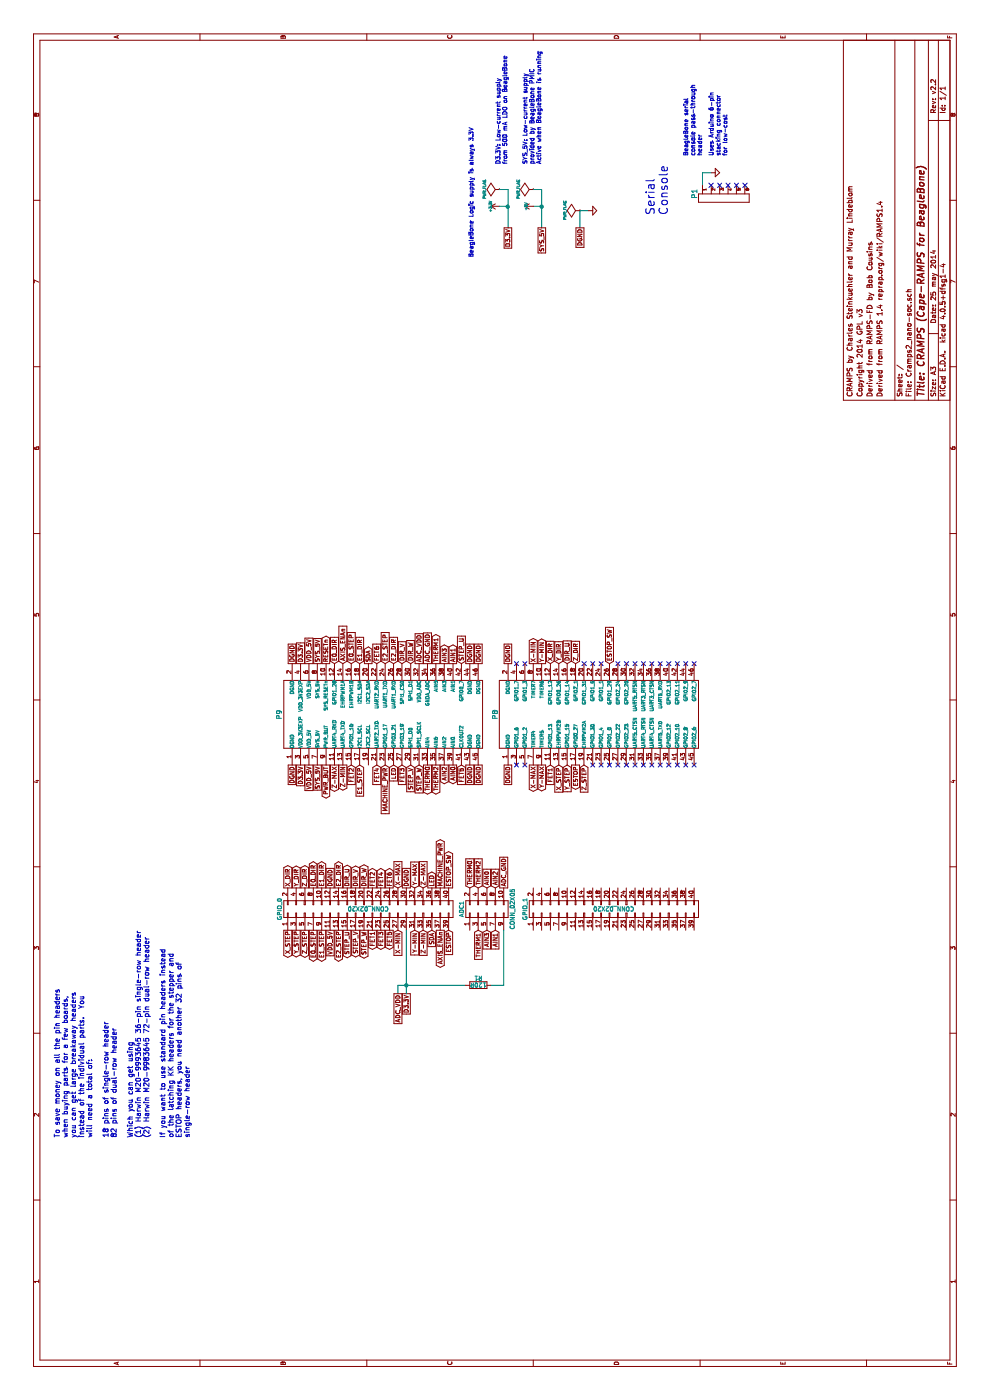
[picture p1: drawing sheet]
EESchema Schematic File Version 2
LIBS:power
LIBS:device
LIBS:transistors
LIBS:conn
LIBS:linear
LIBS:regul
LIBS:74xx
LIBS:cmos4000
LIBS:adc-dac
LIBS:memory
LIBS:xilinx
LIBS:microcontrollers
LIBS:dsp
LIBS:microchip
LIBS:analog_switches
LIBS:motorola
LIBS:texas
LIBS:intel
LIBS:audio
LIBS:interface
LIBS:digital-audio
LIBS:philips
LIBS:display
LIBS:cypress
LIBS:siliconi
LIBS:opto
LIBS:atmel
LIBS:contrib
LIBS:valves
LIBS:Cramps2_nano-soc-cache
EELAYER 25 0
EELAYER END
$Descr A3 16535 11693
encoding utf-8
Sheet 1 1
Title "CRAMPS (Cape-RAMPS for BeagleBone)"
Date "25 may 2014"
Rev "v2.2"
Comp ""
Comment1 "Derived from RAMPS 1.4 reprap.org/wiki/RAMPS1.4"
Comment2 "Derived from RAMPS-FD by Bob Cousins"
Comment3 "Copyright 2014 GPL v3"
Comment4 "CRAMPS by Charles Steinkuehler and Murray Lindeblom"
$EndDescr
Text GLabel 8700 5250 2    50   Output ~ 0
AIN3
Text GLabel 7500 5250 0    50   Output ~ 0
AIN2
Text GLabel 8700 4550 2    50   Input ~ 0
E2_STEP
Text GLabel 8700 4650 2    50   Input ~ 0
E2_DIR
Text GLabel 8700 5350 2    50   Output ~ 0
AIN1
Text GLabel 8700 4850 2    50   Input ~ 0
DIR_W
Text GLabel 7500 5350 0    50   Output ~ 0
AIN0
Text GLabel 7500 4050 0    50   Output ~ 0
Z-MIN
Text GLabel 7500 3950 0    50   Output ~ 0
Z-MAX
Text GLabel 7500 6400 0    50   Output ~ 0
Y-MAX
Text GLabel 8700 6400 2    50   Output ~ 0
Y-MIN
Text GLabel 8700 6300 2    50   Output ~ 0
X-MIN
Text GLabel 7500 6300 0    50   Output ~ 0
X-MAX
Text GLabel 7500 6900 0    50   Input ~ 0
Z_STEP
Text GLabel 8700 6800 2    50   Input ~ 0
Z_DIR
Text GLabel 7500 4250 0    50   Input ~ 0
E1_STEP
Text GLabel 8700 4050 2    50   Input ~ 0
AXIS_ENAn
Text GLabel 8700 4250 2    50   Input ~ 0
E1_DIR
Text GLabel 8700 3950 2    50   Input ~ 0
E0_DIR
Text GLabel 8700 4150 2    50   Input ~ 0
E0_STEP
Text GLabel 7500 5150 0    50   Output ~ 0
THERM2
Text GLabel 8700 5150 2    50   Output ~ 0
THERM1
Text GLabel 7500 5050 0    50   Output ~ 0
THERM0
Text GLabel 8700 6600 2    50   Input ~ 0
Y_DIR
Text GLabel 7500 6700 0    50   Input ~ 0
Y_STEP
Text GLabel 8700 6500 2    50   Input ~ 0
X_DIR
Text GLabel 7500 6600 0    50   Input ~ 0
X_STEP
Text GLabel 7500 4650 0    50   Input ~ 0
LED
Text GLabel 7500 6800 0    50   Output ~ 0
ESTOP
Text GLabel 8700 7200 2    50   Input ~ 0
ESTOP_SW
Text GLabel 8700 5450 2    50   Input ~ 0
STEP_U
Text GLabel 7500 4550 0    50   Input ~ 0
MACHINE_PWR
Text GLabel 8700 3750 2    50   UnSpc ~ 0
SYS_5V
Text GLabel 7500 3750 0    50   UnSpc ~ 0
SYS_5V
Text GLabel 8700 3650 2    50   UnSpc ~ 0
VDD_5V
Text GLabel 7500 3650 0    50   UnSpc ~ 0
VDD_5V
Text GLabel 8700 3550 2    50   UnSpc ~ 0
D3.3V
Text GLabel 7500 3550 0    50   UnSpc ~ 0
D3.3V
Text GLabel 8700 3850 2    50   Output ~ 0
RESETn
Text GLabel 7500 3850 0    50   Output ~ 0
PWR_BUT
Text GLabel 7500 4450 0    50   Input ~ 0
FET4
Text GLabel 7500 4750 0    50   Input ~ 0
FET3
Text GLabel 7500 4150 0    50   Input ~ 0
FET2
Text GLabel 7500 6500 0    50   Input ~ 0
FET1
Text GLabel 7500 5450 0    50   Input ~ 0
FET5
Text GLabel 8700 4450 2    50   Input ~ 0
FET6
Text GLabel 8700 4950 2    50   UnSpc ~ 0
ADC_VDD
Text GLabel 8700 5050 2    50   UnSpc ~ 0
ADC_GND
Text Notes 14700 8300 0    50   ~ 0
BeagleBone serial\nconsole pass-through\nheader
Text GLabel 8700 3450 2    50   UnSpc ~ 0
DGND
Text GLabel 8700 5550 2    50   UnSpc ~ 0
DGND
Text GLabel 8700 5650 2    50   UnSpc ~ 0
DGND
Text GLabel 7500 3450 0    50   UnSpc ~ 0
DGND
Text GLabel 7500 5550 0    50   UnSpc ~ 0
DGND
Text GLabel 7500 5650 0    50   UnSpc ~ 0
DGND
Text GLabel 7500 6000 0    50   UnSpc ~ 0
DGND
Text GLabel 8700 6000 2    50   UnSpc ~ 0
DGND
$Comp
L PWR_FLAG #FLG1
U 1 1
P 14050 6850
F 0 "#FLG1" H 14050 6945 30  0001 C CNN
F 1 "PWR_FLAG" H 14050 7030 30  0000 C CNN
F 2 "" H 14050 6850 60  0001 C CNN
F 3 "" H 14050 6850 60  0001 C CNN
	1    14050 6850
	1    0    0    -1  
$EndComp
$Comp
L GND #PWR1
U 1 1
P 14050 6950
F 0 "#PWR1" H 14050 6950 30  0001 C CNN
F 1 "GND" H 14050 6880 30  0001 C CNN
F 2 "" H 14050 6950 60  0001 C CNN
F 3 "" H 14050 6950 60  0001 C CNN
	1    14050 6950
	1    0    0    -1  
$EndComp
Text GLabel 13850 6850 0    50   UnSpc ~ 0
DGND
NoConn ~ 7500 6100
NoConn ~ 7500 6200
NoConn ~ 7500 7000
NoConn ~ 8700 6100
NoConn ~ 8700 6200
NoConn ~ 8700 7300
NoConn ~ 8700 7400
NoConn ~ 8700 7500
NoConn ~ 8700 7600
NoConn ~ 8700 7700
NoConn ~ 8700 7800
NoConn ~ 8700 7900
NoConn ~ 8700 8000
NoConn ~ 8700 8100
NoConn ~ 8700 8200
NoConn ~ 7500 7300
NoConn ~ 7500 7400
NoConn ~ 7500 7500
NoConn ~ 7500 7600
NoConn ~ 7500 7700
NoConn ~ 7500 7800
NoConn ~ 7500 7900
NoConn ~ 7500 8000
NoConn ~ 7500 8100
NoConn ~ 7500 8200
NoConn ~ 8700 6900
Text Notes 3100 2250 0    60   ~ 0
To save money on all the pin headers\nwhen buying parts for a few boards,\nyou can get large breakaway headers\ninstead of the individual parts.  You\nwill need a total of:\n\n18 pins of single-row header\n82 pins of dual-row header\n\nWhich you can get using\n(1) Harwin M20-9993645 36-pin single-row header\n(2) Harwin M20-9983645 72-pin dual-row header\n\nIf you want to use standard pin headers instead\nof the latching KK headers for the stepper and\nESTOP headers, you need another 32 pins of\nsingle-row header
Text GLabel 8700 4750 2    50   Input ~ 0
DIR_V
NoConn ~ 8700 7000
NoConn ~ 8700 7100
NoConn ~ 7500 7100
NoConn ~ 7500 7200
Wire Wire Line
	13850 6850 14050 6850
Wire Wire Line
	14050 6850 14050 6950
$Comp
L BB_EXP_CONN_P8 P8
U 1 1
P 8100 7100
F 0 "P8" H 8095 8355 60  0000 C CNN
F 1 "BB_EXP_CONN" H 8100 5885 60  0001 C CNN
F 2 "P8P9_PinHeader" H 7750 5900 60  0001 C CNN
F 3 "" H 7750 5900 60  0000 C CNN
F 4 "Major League" H 8100 7100 60  0001 C CNN "Mfg"
F 5 "TSHC-123-D-06-240-GT-LF" H 8100 7100 60  0001 C CNN "PartNo"
	1    8100 7100
	1    0    0    -1  
$EndComp
$Comp
L BB_EXP_CONN_P9 P9
U 1 1
P 8100 4550
F 0 "P9" H 8095 5805 60  0000 C CNN
F 1 "BB_EXP_CONN" H 8100 3330 60  0001 C CNN
F 2 "P8P9_PinHeader" H 7750 3350 60  0001 C CNN
F 3 "" H 7750 3350 60  0000 C CNN
F 4 "Major League" H 8100 1750 60  0001 C CNN "Mfg"
F 5 "TSHC-123-D-06-240-GT-LF" H 8100 1750 60  0001 C CNN "PartNo"
	1    8100 4550
	1    0    0    -1  
$EndComp
$Comp
L HEADER_6 P1
U 1 1
P 14250 8550
F 0 "P1" H 14250 8900 60  0000 C CNN
F 1 "SOCKET_6_LONG" H 14250 8200 60  0001 C CNN
F 2 "pin_strip_6" H 14250 8550 60  0001 C CNN
F 3 "" H 14250 8550 60  0000 C CNN
F 4 "Sparkfun" H 14250 8550 60  0001 C CNN "Mfg"
F 5 "PRT-09280" H 14250 8550 60  0001 C CNN "PartNo"
	1    14250 8550
	-1   0    0    -1  
$EndComp
Wire Wire Line
	13850 6000 14300 6000
Wire Wire Line
	13850 6400 14300 6400
Text GLabel 13850 6000 0    50   UnSpc ~ 0
D3.3V
Text Notes 13500 5600 0    50   ~ 0
BeagleBone Logic supply is always 3.3V
$Comp
L PWR_FLAG #FLG2
U 1 1
P 14300 5900
F 0 "#FLG2" H 14300 5995 30  0001 C CNN
F 1 "PWR_FLAG" H 14300 6080 30  0000 C CNN
F 2 "" H 14300 5900 60  0001 C CNN
F 3 "" H 14300 5900 60  0001 C CNN
	1    14300 5900
	1    0    0    -1  
$EndComp
Wire Wire Line
	14100 6400 14100 6300
$Comp
L +5V #PWR3
U 1 1
P 14100 6300
F 0 "#PWR3" H 14100 6390 20  0001 C CNN
F 1 "+5V" H 14100 6390 30  0000 C CNN
F 2 "" H 14100 6300 60  0001 C CNN
F 3 "" H 14100 6300 60  0001 C CNN
	1    14100 6300
	1    0    0    -1  
$EndComp
$Comp
L PWR_FLAG #FLG3
U 1 1
P 14300 6300
F 0 "#FLG3" H 14300 6395 30  0001 C CNN
F 1 "PWR_FLAG" H 14300 6480 30  0000 C CNN
F 2 "" H 14300 6300 60  0001 C CNN
F 3 "" H 14300 6300 60  0001 C CNN
	1    14300 6300
	1    0    0    -1  
$EndComp
Wire Wire Line
	14300 6400 14300 6300
Connection ~ 14100 6400
Text GLabel 13850 6400 0    50   UnSpc ~ 0
SYS_5V
Text Notes 14600 6400 0    50   ~ 0
SYS_5V: Low-current supply\nprovided by BeagleBone PMIC\nActive when BeagleBone is running
$Comp
L +3.3V #PWR2
U 1 1
P 14100 5900
F 0 "#PWR2" H 14100 5860 30  0001 C CNN
F 1 "+3.3V" H 14100 6010 30  0000 C CNN
F 2 "" H 14100 5900 60  0001 C CNN
F 3 "" H 14100 5900 60  0001 C CNN
	1    14100 5900
	1    0    0    -1  
$EndComp
Wire Wire Line
	14100 5900 14100 6000
Connection ~ 14100 6000
Wire Wire Line
	14300 6000 14300 5900
NoConn ~ 14350 8400
NoConn ~ 14350 8500
NoConn ~ 14350 8600
NoConn ~ 14350 8700
NoConn ~ 14350 8800
$Comp
L GND #PWR4
U 1 1
P 14500 8400
F 0 "#PWR4" H 14500 8400 30  0001 C CNN
F 1 "GND" H 14500 8330 30  0001 C CNN
F 2 "" H 14500 8400 60  0001 C CNN
F 3 "" H 14500 8400 60  0001 C CNN
	1    14500 8400
	1    0    0    -1  
$EndComp
Wire Wire Line
	14350 8300 14500 8300
Wire Wire Line
	14500 8300 14500 8400
Text Notes 14600 6000 0    50   ~ 0
D3.3V: Low-current supply\nfrom 500 mA LDO on BeagleBone
Text GLabel 8700 6700 2    50   Input ~ 0
DIR_U
Text Notes 14000 7900 0    100  ~ 0
Serial\nConsole
Text Notes 14700 8600 0    50   ~ 0
Uses Arduino 6-pin\nstacking connector\nfor low-cost
$Comp
L CONN_02X20 GPIO_0
U 1 1
P 5800 4350
F 0 "GPIO_0" H 5800 5400 50  0000 C CNN
F 1 "CONN_02X20" V 5800 4350 50  0000 C CNN
F 2 "" H 5800 3400 50  0000 C CNN
F 3 "" H 5800 3400 50  0000 C CNN
	1    5800 4350
	1    0    0    -1  
$EndComp
Text GLabel 4800 4800 0    50   UnSpc ~ 0
D3.3V
Text GLabel 6050 4800 2    50   UnSpc ~ 0
DGND
Text GLabel 5550 3500 0    50   Output ~ 0
Y_STEP
Text GLabel 5550 3400 0    50   Output ~ 0
X_STEP
Text GLabel 6050 3500 2    50   Output ~ 0
Y_DIR
Text GLabel 6050 3400 2    50   Output ~ 0
X_DIR
Text GLabel 5550 3600 0    50   Output ~ 0
Z_STEP
Text GLabel 6050 3600 2    50   Output ~ 0
Z_DIR
Text GLabel 5550 3700 0    50   Output ~ 0
E0_STEP
Text GLabel 6050 3700 2    50   Output ~ 0
E0_DIR
Text GLabel 6050 3800 2    50   Output ~ 0
E1_DIR
Text GLabel 5550 3800 0    50   Output ~ 0
E1_STEP
Text GLabel 5550 4000 0    50   Output ~ 0
E2_STEP
Text GLabel 6050 4000 2    50   Output ~ 0
E2_DIR
Text GLabel 5550 3900 0    50   UnSpc ~ 0
VDD_5V
Text GLabel 6050 4300 2    50   Output ~ 0
DIR_W
Text GLabel 6050 4200 2    50   Output ~ 0
DIR_V
Text GLabel 5550 4100 0    50   Output ~ 0
STEP_U
Text GLabel 6050 4100 2    50   Output ~ 0
DIR_U
Text GLabel 7500 4850 0    50   Input ~ 0
STEP_V
Text GLabel 7500 4950 0    50   Input ~ 0
STEP_W
Text GLabel 5550 4200 0    50   Output ~ 0
STEP_V
Text GLabel 5550 4300 0    50   Output ~ 0
STEP_W
Text GLabel 4800 4700 0    50   UnSpc ~ 0
ADC_VDD
Text GLabel 6050 5950 2    50   UnSpc ~ 0
ADC_GND
$Comp
L CONN_02X20 GPIO_1
U 1 1
P 5800 7250
F 0 "GPIO_1" H 5800 8300 50  0000 C CNN
F 1 "CONN_02X20" V 5800 7250 50  0000 C CNN
F 2 "" H 5800 6300 50  0000 C CNN
F 3 "" H 5800 6300 50  0000 C CNN
	1    5800 7250
	1    0    0    -1  
$EndComp
Text GLabel 5550 4400 0    50   Output ~ 0
FET1
Text GLabel 6050 4400 2    50   Output ~ 0
FET2
Text GLabel 5550 4500 0    50   Output ~ 0
FET3
Text GLabel 5550 4600 0    50   Output ~ 0
FET5
Text GLabel 6050 4500 2    50   Output ~ 0
FET4
Text GLabel 6050 4600 2    50   Output ~ 0
FET6
Text GLabel 5550 5200 0    50   Output ~ 0
AXIS_ENAn
Text GLabel 6050 5200 2    50   Output ~ 0
MACHINE_PWR
Text GLabel 6050 5100 2    50   Output ~ 0
LED
Text GLabel 5550 4700 0    50   Input ~ 0
X-MIN
Text GLabel 6050 4700 2    50   Input ~ 0
X-MAX
Text GLabel 5550 4900 0    50   Input ~ 0
Y-MIN
Text GLabel 6050 4900 2    50   Input ~ 0
Y-MAX
Text GLabel 5550 5000 0    50   Input ~ 0
Z-MIN
Text GLabel 6050 5000 2    50   Input ~ 0
Z-MAX
Text GLabel 5550 5300 0    50   Input ~ 0
ESTOP
$Comp
L CONN_02X05 ADC1
U 1 1
P 5800 5750
F 0 "ADC1" H 5800 6050 50  0000 C CNN
F 1 "CONN_02X05" H 5800 5450 50  0000 C CNN
F 2 "" H 5800 4550 50  0000 C CNN
F 3 "" H 5800 4550 50  0000 C CNN
	1    5800 5750
	1    0    0    -1  
$EndComp
Text GLabel 6050 5550 2    50   Input ~ 0
THERM0
Text GLabel 5550 5650 0    50   Input ~ 0
THERM1
Text GLabel 6050 5650 2    50   Input ~ 0
THERM2
Text GLabel 6050 5750 2    50   Input ~ 0
AIN0
Text GLabel 5550 5850 0    50   Input ~ 0
AIN1
Text GLabel 6050 5850 2    50   Input ~ 0
AIN2
Text GLabel 5550 5750 0    50   Input ~ 0
AIN3
Text GLabel 6050 5300 2    50   Output ~ 0
ESTOP_SW
Text GLabel 6050 3900 2    50   UnSpc ~ 0
DGND
Wire Wire Line
	4800 4700 4900 4700
Wire Wire Line
	4900 4700 4900 5500
Connection ~ 4900 4800
Wire Wire Line
	4800 4800 5550 4800
Text GLabel 8700 4350 2    50   Output ~ 0
SDA
Text GLabel 5550 5100 0    50   Input ~ 0
SDA
$Comp
L R R1
U 1 1
P 4900 5650
F 0 "R1" V 4980 5650 50  0000 C CNN
F 1 "120R" V 4900 5650 50  0000 C CNN
F 2 "" V 4830 5650 50  0000 C CNN
F 3 "" H 4900 5650 50  0000 C CNN
	1    4900 5650
	1    0    0    -1  
$EndComp
Wire Wire Line
	4900 5800 4900 5950
Wire Wire Line
	4900 5950 5550 5950
$EndSCHEMATC
